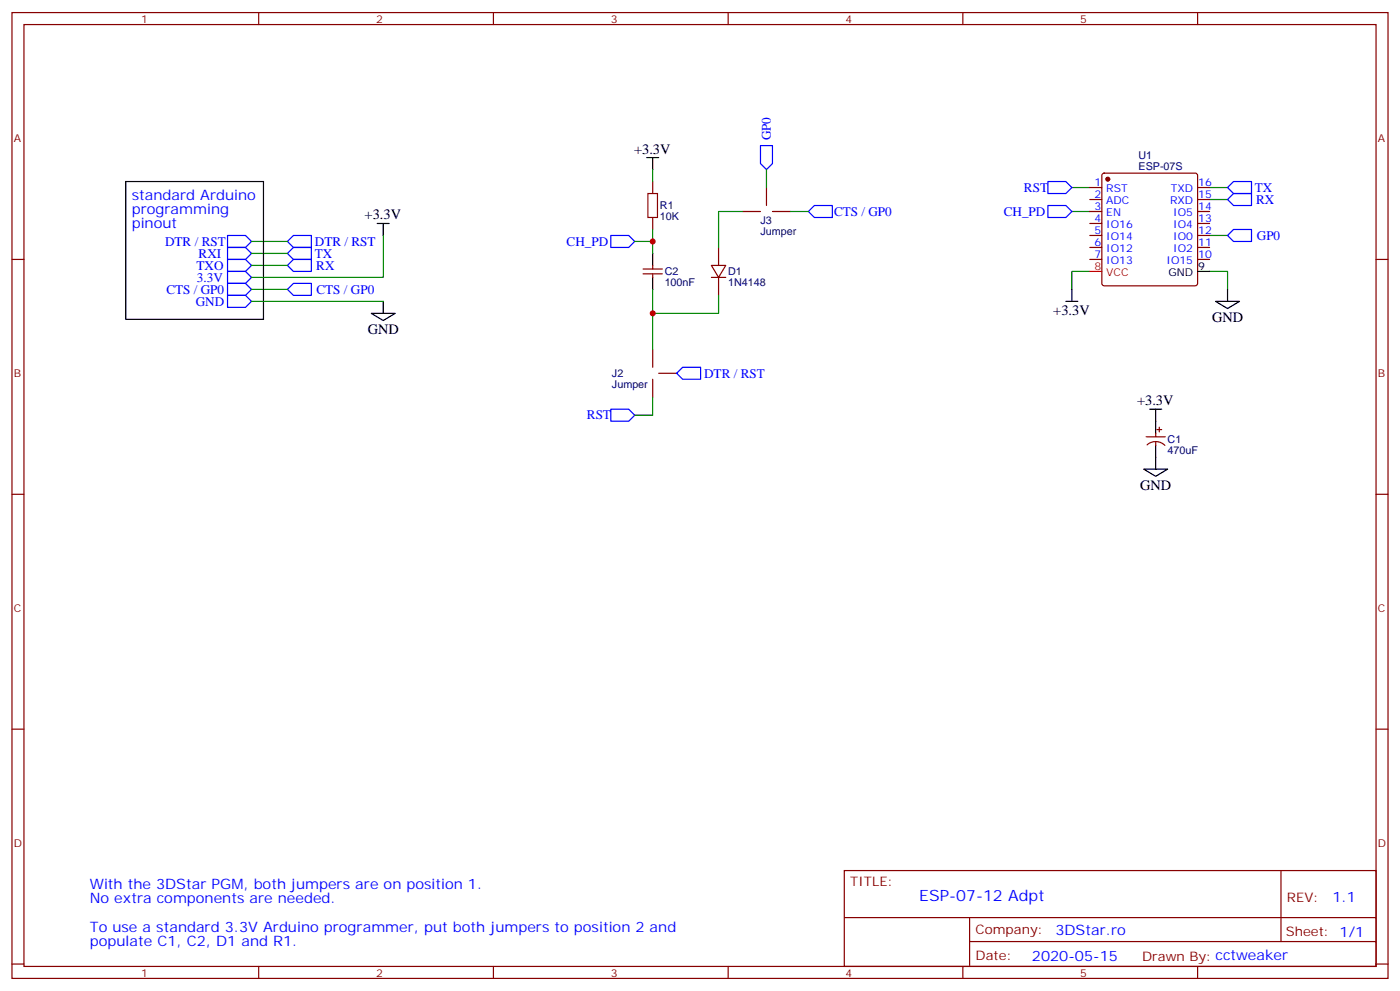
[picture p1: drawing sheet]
<svg xmlns="http://www.w3.org/2000/svg" width="412mm" height="292mm" viewBox="0 0 412 292" stroke-linecap="round" stroke-linejoin="round" font-family="sans-serif">
<g fill="none" stroke="#870000" stroke-width=".35">
<path d="M3.5 3.7h405.4v284.3h-405.4zM7.1 7.2h398.2v277.3h-398.2zM76.2 3.7v3.5M145.3 3.7v3.5M214.5 3.7v3.5M283.6 3.7v3.5M352.8 3.7v3.5M192.3 53.4v3.6M225.8 55.2v5.3M321 55.2h3.6M321 58.7h3.6M324.8 51.2l.5-.2h26.8l.5 .2 .2 .5v31.7l-.3 .5-.4 .2h-26.8l-.5-.2-.2-.5v-31.7z"/>
<path d="M352.8 55.2h3.5M352.8 58.7h3.5M3.5 76.4h3.6M189.4 79.2h5.7M192.3 64v3.6M192.3 78.1v1.1M209.5 78.1h4.3l-2.1 3.6zM211.7 72.8v5.3M218.7 62.3h5.3M227.5 62.3h5.3M321 76.4h3.6M321 62.3h3.6"/>
<path d="M321 65.8h3.6M321 69.3h3.6M321 72.8h3.6M352.8 76.4h3.5M352.8 62.3h3.5M352.8 65.8h3.5M352.8 69.3h3.5M352.8 72.8h3.5M405.3 76.4h3.6M189.4 80.6h5.7M192.3 80.6v1.1M209.5 81.7h4.3"/>
<path d="M211.7 81.7v5.3M192.3 102.8v5.3M192.3 111.7v5.2M194 109.9h5.3M337.6 128.6h5.7M337.9 131a3.8 3.8 0 0 1 5.2 .1M340.4 127.5v1.1M340.4 130v1.1M340.8 126.5h1.4M341.5 125.8v1.4M3.5 145.5h3.6M405.3 145.5h3.6"/>
<path d="M3.5 214.7h3.6M405.3 214.7h3.6M248.7 256.3h156.6v28.2h-156.6zM377.3 256.3v20.9M248.7 270.1h156.5M285.6 277.2h119.6M285.6 270.1v14.2M3.5 283.8h3.6M76.2 284.5v3.5M145.3 284.5v3.5M214.5 284.5v3.5M283.6 284.5v3.5"/>
<path d="M352.8 284.5v3.5M405.3 283.8h3.6"/>
</g>
<g fill="none" stroke="#00f" stroke-width=".35">
<path d="M224 42.9h3.5v5.3l-1.7 1.7-1.8-1.7zM308.7 53.4h5.3l1.7 1.8-1.7 1.8h-5.3zM361.6 55.2l1.8-1.8h5.3v3.6h-5.3zM361.6 58.7l1.8-1.7h5.3v3.5h-5.3zM67 79.9h5.3l1.8 1.8-1.8 1.7h-5.3zM67 69.3h5.3l1.8 1.8-1.8 1.7h-5.3zM67 76.4h5.3l1.8 1.7-1.8 1.8h-5.3zM67 72.8h5.3l1.8 1.8-1.8 1.8h-5.3zM84.7 74.6l1.7-1.8h5.3v3.6h-5.3zM84.7 78.1l1.7-1.7h5.3v3.5h-5.3zM86.4 69.3h5.3v3.5h-5.3l-1.7-1.7zM179.9 69.3h5.3l1.8 1.8-1.8 1.7h-5.3z"/>
<path d="M238.1 62.3l1.8-1.8h5.3v3.5h-5.3zM308.7 60.5h5.3l1.7 1.8-1.7 1.7h-5.3zM361.6 69.3l1.8-1.7h5.3v3.5h-5.3zM67 83.4h5.3l1.8 1.8-1.8 1.8h-5.3zM67 87h5.3l1.8 1.7-1.8 1.8h-5.3zM84.7 85.2l1.7-1.8h5.3v3.6h-5.3zM199.3 109.9l1.8-1.8h5.3v3.6h-5.3zM179.9 120.5h5.3l1.8 1.7-1.8 1.8h-5.3z"/>
</g>
<g fill="none" stroke="#000" stroke-width=".35">
<path d="M37 53.4h40.6v40.6h-40.6zM190.5 46.4h3.5M192.3 46.4v3.5M111.1 65.8h3.6M112.9 65.8v3.5M192.3 74.6v3.5M352.8 79.9h3.5M109.4 92.3h7l-3.5 2.1zM112.9 88.7v3.6M192.3 81.7v3.5M314 88.7h3.5M315.7 85.2v3.5"/>
<path d="M358.1 88.7h7l-3.5 2.1zM361.6 85.2v3.5M336.9 138.1h7.1l-3.6 2.1zM338.7 120.5h3.5M340.4 120.5v7M340.4 131.1v7"/>
</g>
<g fill="none" stroke="#008700" stroke-width=".35">
<path d="M192.3 49.9v3.5M225.8 49.9v5.3M315.7 55.2h5.3M356.3 55.2h5.3M356.3 58.7h5.3M74.1 74.6h10.6M74.1 78.1h10.6M74.1 71.1h10.6M112.9 69.3v12.4h-38.8M187 71.1h5.3M192.3 67.6v7M218.7 62.3h-7v10.5"/>
<path d="M232.8 62.3h5.3M315.7 62.3h5.3M321 79.9h-5.3v5.3M356.3 79.9h5.3v5.3M356.3 69.3h5.3M74.1 85.2h10.6M74.1 88.7h38.8M192.3 85.2v17.6M211.7 87v5.3h-19.4M192.3 116.9v5.3h-5.3"/>
</g>
<path d="M190.9 57h2.8v7h-2.8z" fill="none" stroke="#a10000" stroke-width=".35"/>
<circle cx="326.3" cy="52.7" r=".53" fill="#870000" stroke="#870000" stroke-width=".35"/>
<path d="M321 79.9h3.6" fill="none" stroke="#f00" stroke-width=".35"/>
<g fill="#c00">
<circle cx="192.3" cy="71.1" r=".88"/>
<circle cx="192.3" cy="92.3" r=".88"/>
</g>
<text font-size="4.6" fill="#00f" x="270.8" y="265.3">ESP-07-12 Adpt</text>
<g font-size="4.2">
<text x="186.8" y="45.2">+3.3V</text>
<text x="107.4" y="64.6">+3.3V</text>
<text x="310.3" y="92.7">+3.3V</text>
<text x="357" y="94.8">GND</text>
<text x="108.3" y="98.4">GND</text>
<text x="335" y="119.3">+3.3V</text>
<text x="335.9" y="144.2">GND</text>
</g>
<g font-size="4.2" fill="#00f">
<text x="38.8" y="58.7">standard Arduino</text>
<text x="38.8" y="63">programming</text>
<text x="38.8" y="67.2">pinout</text>
<text x="26.5" y="261.6">With the 3DStar PGM, both jumpers are on position 1.</text>
<text x="26.5" y="265.8">No extra components are needed.</text>
<text x="392.5" y="265.6">1.1</text>
<text x="26.5" y="274.3">To use a standard 3.3V Arduino programmer, put both jumpers to position 2 and</text>
<text x="310.9" y="275.1">3DStar.ro</text>
<text x="26.5" y="278.5">populate C1, C2, D1 and R1.</text>
<text x="304" y="282.9">2020-05-15</text>
</g>
<g font-size="3.9" fill="#00f">
<text x="227.1" y="41.4" transform="rotate(-90 227.1 41.4)">GP0</text>
<text x="301.6" y="56.4">RST</text>
<text x="369.6" y="56.4">TX</text>
<text x="370" y="59.9">RX</text>
<text x="245.7" y="63.5">CTS / GP0</text>
<text x="295.7" y="63.5">CH_PD</text>
<text x="370.2" y="70.6">GP0</text>
<text x="48.6" y="72.3">DTR / RST</text>
<text x="58.5" y="75.9">RXI</text>
<text x="92.7" y="75.8">TX</text>
<text x="92.8" y="72.4">DTR / RST</text>
<text x="166.9" y="72.3">CH_PD</text>
<text x="57.9" y="79.4">TXO</text>
<text x="58" y="82.9">3.3V</text>
<text x="93.2" y="79.4">RX</text>
<text x="49" y="86.4">CTS / GP0</text>
<text x="57.7" y="90">GND</text>
<text x="93.2" y="86.5">CTS / GP0</text>
<text x="207.4" y="111.2">DTR / RST</text>
<text x="172.9" y="123.4">RST</text>
</g>
<g font-size="3.9" fill="#800">
<text x="250.5" y="260.9">TITLE:</text>
<text x="379.1" y="265.6">REV:</text>
<text x="287.4" y="275.1">Company:</text>
<text x="378.7" y="275.7">Sheet: 1/1</text>
<text x="287.4" y="282.8">Date:</text>
<text x="336.4" y="282.8">Drawn By: cctweaker</text>
</g>
<g font-size="3.2" fill="#800">
<text x="41.6" y="6.7">1</text>
<text x="110.8" y="6.7">2</text>
<text x="179.9" y="6.7">3</text>
<text x="249.1" y="6.7">4</text>
<text x="318.2" y="6.7">5</text>
<text x="4.1" y="41.8">A</text>
<text x="405.9" y="41.8">A</text>
<text x="4.1" y="110.9">B</text>
<text x="405.9" y="110.9">B</text>
<text x="4.1" y="180.1">C</text>
<text x="405.9" y="180.1">C</text>
<text x="4.1" y="249.2">D</text>
<text x="405.9" y="249.2">D</text>
<text x="41.6" y="287.5">1</text>
<text x="110.8" y="287.5">2</text>
<text x="179.9" y="287.5">3</text>
<text x="249.1" y="287.5">4</text>
<text x="318.2" y="287.5">5</text>
</g>
<g font-size="3.2" fill="#000080">
<text x="335.4" y="46.7">U1</text>
<text x="335.4" y="49.9">ESP-07S</text>
<text x="194.4" y="64.8">10K</text>
<text x="194.4" y="61.6">R1</text>
<text x="224" y="66">J3</text>
<text x="224" y="69.2">Jumper</text>
<text x="195.8" y="81">C2</text>
<text x="214.5" y="81">D1</text>
<text x="195.8" y="84.3">100nF</text>
<text x="214.5" y="84.3">1N4148</text>
<text x="180.3" y="110.9">J2</text>
<text x="180.3" y="114.1">Jumper</text>
<text x="344" y="130.5">C1</text>
<text x="344" y="133.6">470uF</text>
</g>
<g font-size="3.2" fill="#00f">
<text x="322.4" y="54.9">1</text>
<text x="322.4" y="58.4">2</text>
<text x="325.9" y="56.6">RST</text>
<text x="344.9" y="56.6">TXD</text>
<text x="353" y="58.4">15</text>
<text x="353" y="54.9">16</text>
<text x="322.4" y="61.9">3</text>
<text x="322.4" y="65.4">4</text>
<text x="325.9" y="60.1">ADC</text>
<text x="325.9" y="63.7">EN</text>
<text x="344.6" y="60.1">RXD</text>
<text x="345.6" y="63.7">IO5</text>
<text x="353" y="65.4">13</text>
<text x="353" y="61.9">14</text>
<text x="322.4" y="69">5</text>
<text x="325.9" y="67.2">IO16</text>
<text x="325.9" y="70.7">IO14</text>
<text x="345.6" y="70.7">IO0</text>
<text x="345.6" y="67.2">IO4</text>
<text x="353" y="69">12</text>
<text x="322.4" y="72.5">6</text>
<text x="322.4" y="76">7</text>
<text x="325.9" y="74.3">IO12</text>
<text x="325.9" y="77.8">IO13</text>
<text x="343.6" y="77.8">IO15</text>
<text x="345.6" y="74.3">IO2</text>
<text x="353" y="76">10</text>
<text x="353" y="72.5">11</text>
</g>
<g font-size="3.2" fill="#f00">
<text x="322.4" y="79.6">8</text>
<text x="325.9" y="81.3">VCC</text>
</g>
<g font-size="3.2">
<text x="344.2" y="81.3">GND</text>
<text x="353" y="79.6">9</text>
</g>
</svg>
